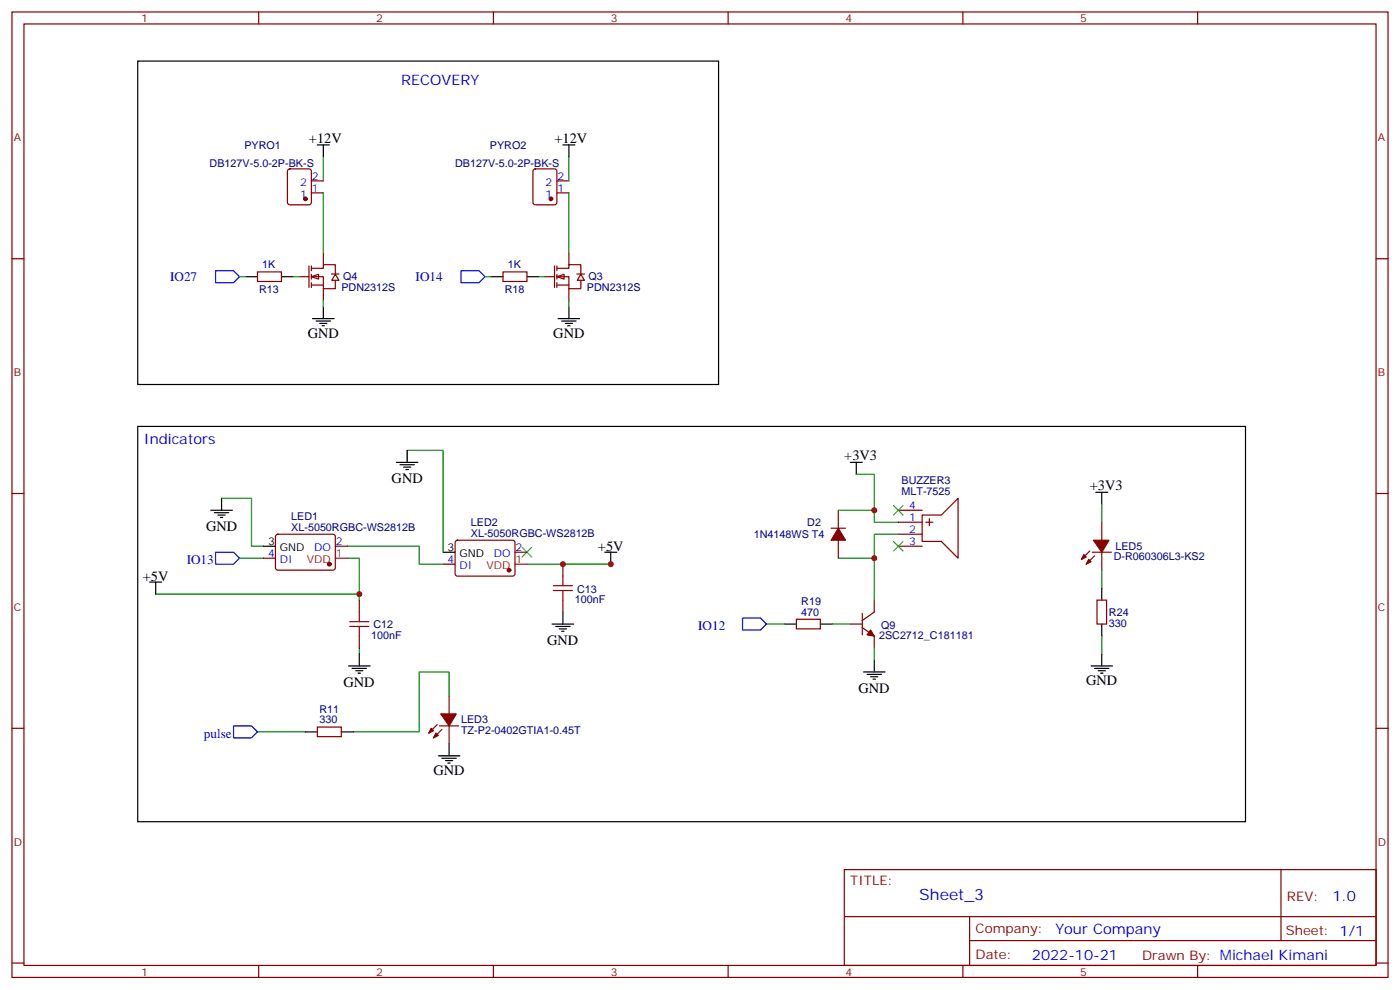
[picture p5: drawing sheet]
<svg xmlns="http://www.w3.org/2000/svg" width="412mm" height="292mm" viewBox="0 0 412 292" stroke-linecap="round" stroke-linejoin="round" font-family="sans-serif">
<g fill="none" stroke="#870000" stroke-width=".35">
<path d="M3.5 3.5h405.4v284.4h-405.4zM7.1 7.1h398.2v277.2h-398.2zM76.2 3.5v3.6M145.3 3.5v3.6M214.5 3.5v3.6M283.6 3.5v3.6M352.8 3.5v3.6M3.5 76.2h3.6M405.3 76.2h3.6M3.5 145.3h3.6M405.3 145.3h3.6M3.5 214.5h3.6"/>
<path d="M405.3 214.5h3.6M248.7 256.1h156.6v28.2h-156.6zM377.3 256.1v20.9M248.7 270h156.5M285.6 277h119.6M285.6 270v14.1M3.5 283.6h3.6M76.2 284.3v3.6M145.3 284.3v3.6M214.5 284.3v3.6M283.6 284.3v3.6M352.8 284.3v3.6"/>
<path d="M405.3 283.6h3.6"/>
</g>
<path d="M91.7 81.5l2.1-.7v1.4z" fill="#fff" stroke="#870000" stroke-width=".35"/>
<path d="M91 78.3v6.4M91.7 79h3.5v-1h3.6v2.8M91.7 78.3v1.4M95.2 74.4v3.6M88.2 81.5h2.8M91.7 81.5h3.5v3.5h3.6v-2.4M91.7 84h3.5M91.7 80.8v1.4M91.7 83.3v1.4M95.2 85v3.5M97.6 80.7h2.3M98.8 80.8l1 1.8h-2.1z" fill="none" stroke="#870000" stroke-width=".35"/>
<path d="M164 81.5l2.2-.7v1.4z" fill="#fff" stroke="#870000" stroke-width=".35"/>
<g fill="none" stroke="#870000" stroke-width=".35">
<path d="M84.9 49.9l.5-.2h5.6l.7 .5v9.4l-.4 .7h-5.9l-.7-.4v-9.5zM91.7 56.8h3.5M91.7 53.3h3.5M157.2 49.9l.5-.2h5.6l.7 .5v9.4l-.4 .7h-5.9l-.7-.4v-9.5zM164 56.8h3.6M164 53.3h3.6M163.3 78.3v6.4M164 79h3.6v-1h3.5v2.8M164 78.3v1.4M167.6 74.4v3.6M75.8 80.1h7.1v2.8h-7.1zM148.2 80.1h7v2.8h-7z"/>
<path d="M160.5 81.5h2.8M164 81.5h3.6v3.5h3.5v-2.4M164 84h3.6M164 80.8v1.4M164 83.3v1.4M167.6 85v3.5M169.9 80.7h2.3M171.1 80.8l1.1 1.8h-2.2zM81.4 157.5l.4-.2 16.5 .1 .5 .6-.1 9.5-.6 .4h-16.5l-.5-.7v-9.2zM134.3 159.3l.5-.2 16.5 .1 .4 .6-.1 9.5-.6 .4-16.5-.1-.4-.6v-9.2zM244.8 155.6h4.3M246.9 150.3v5.3"/>
<path d="M246.9 159.1v5.3M264.6 153.8h7M264.6 150.3h7M264.6 157.3h7M271.6 151.7h5.7l4.9-4.9v17.6l-4.9-4.9h-5.7zM272.7 153.8h2.1M273.8 152.8v2.1M324.6 153.8v5.3M77.6 164.4h3.5M98.8 160.9h3.5M105.8 176.7v3.6M130.5 166.2h3.6"/>
<path d="M151.7 162.6h3.5M165.8 166.2v3.5M165.8 176.7v3.6M257.5 176.7v3.6l-3.5 2.4M264.6 160.9h7M321 162.3l-2.4 2.4M321.7 162.6h5.7M322.4 163.7l-2.4 2.5M323.1 176.7h2.9v7.1h-2.9zM324.6 162.6v5.3M105.8 187.3v3.6M234.6 182.4h7.1v2.8h-7.1z"/>
<path d="M250.5 183.8h3.5M254 184.9l3.5 2.4v3.6M254 180.6v6.4M93.5 214.1h7v2.9h-7zM128.8 213.4l-2.5 2.5M129.5 213.8h5.6M130.2 214.8l-2.5 2.5M132.3 205v5.3M132.3 213.8v5.3"/>
</g>
<g fill="#870000" stroke="#870000" stroke-width=".35">
<path d="M246.9 155.6l2.2 3.5h-4.3z"/>
<path d="M256.5 185.6l1 1.7-2.1-.3z"/>
<path d="M129.8 210.3h4.6l-2.1 3.5z"/>
<path d="M127 214.5l.7 .7-1.4 .7z"/>
<path d="M128.4 215.9l.7 .7-1.4 .7z"/>
<path d="M320.7 164.7l.7 .8-1.4 .7z"/>
<path d="M319.3 163.3l.7 .7-1.4 .7z"/>
<path d="M322.1 159.1h4.6l-2.1 3.5z"/>
<circle cx="162.3" cy="58.6" r=".53"/>
<circle cx="90" cy="58.6" r=".53"/>
<circle cx="149.9" cy="167.9" r=".53"/>
<circle cx="97" cy="166.2" r=".53"/>
</g>
<g fill="none" stroke="#000" stroke-width=".35">
<path d="M40.6 18h171.1v95.2h-171.1zM93.5 42.7h3.5M95.2 42.7v3.5M165.8 42.7h3.5M167.6 42.7v3.5M72.3 81.5h3.5M82.9 81.5h3.5M92.1 93.8h6.3M93.1 94.5h4.3M94.2 95.2h2.1M94.9 96h.7M95.2 90.3v3.5"/>
<path d="M144.6 81.5h3.6M155.2 81.5h3.5M164.4 93.8h6.3M165.5 94.5h4.2M166.5 95.2h2.1M167.2 96h.7M167.6 90.3v3.5M40.6 125.6h326.3v116.4h-326.3zM116.8 136.2h6.3M117.8 136.9h4.3M118.9 137.6h2.1M119.6 138.3h.7"/>
<path d="M119.9 132.6v3.6M250.5 136.2h3.5M252.2 136.2v3.5M62.1 150.3h6.3M63.1 151h4.3M64.2 151.7h2.1M64.9 152.4h.7M65.3 146.8v3.5M322.8 145h3.5M324.6 145v3.5M44.1 171.4h3.5M45.9 171.4v3.6"/>
<path d="M77.6 160.9h3.5M130.5 162.6h3.6M178.2 162.6h3.5M179.9 162.6v3.6M324.6 173.2v3.5M102.7 196.1h6.3M103.7 196.8h4.2M104.8 197.6h2.1M105.5 198.3h.7M105.8 192.6v3.5M162.6 183.8h6.4M163.7 184.5h4.2"/>
<path d="M164.7 185.2h2.2M165.5 185.9h.7M165.8 180.3v3.5M231.1 183.8h3.5M241.7 183.8h3.5M254.4 197.9h6.3M255.4 198.6h4.2M256.5 199.3h2.1M257.5 194.4v3.5M321.4 196.1h6.3M322.4 196.8h4.3M323.5 197.6h2.1"/>
<path d="M324.2 198.3h.7M324.6 183.8v3.5M324.6 192.6v3.5M90 215.5h3.5M100.5 215.5h3.6M132.3 219.1v3.5M257.2 200h.7M129.1 222.6h6.4M130.2 223.3h4.2M131.2 224h2.1M131.9 224.7h.7"/>
</g>
<path d="M63.5 79.7h5.3l1.8 1.8-1.8 1.8h-5.3zM135.8 79.7h5.3l1.8 1.8-1.8 1.8h-5.3zM63.5 162.6h5.3l1.8 1.8-1.8 1.8h-5.3zM218.7 182h5.3l1.8 1.8-1.8 1.8h-5.3zM68.8 213.8h5.3l1.7 1.7-1.7 1.8h-5.3z" fill="none" stroke="#00f" stroke-width=".35"/>
<g fill="none" stroke="#008700" stroke-width=".35">
<path d="M95.2 46.2v7.1M95.2 56.8v17.6M167.6 46.2v7.1M167.6 56.8v17.6M70.6 81.5h1.7M86.4 81.5h1.8M95.2 88.5v1.8M142.9 81.5h1.7M158.7 81.5h1.8M167.6 88.5v1.8M119.9 132.6h10.6v30M252.2 139.7h5.3v14.1h7.1"/>
<path d="M65.3 146.8h8.8v14.1h3.5M246.9 150.3h10.6M264.6 157.3h-7.1v7.1M324.6 148.5v5.3M45.9 175h59.9M70.6 164.4h7M102.3 164.4h3.5v12.3M102.3 160.9h21.2v5.3h7M155.2 166.2h24.7M246.9 164.4h10.6v12.3M324.6 167.9v5.3M105.8 190.9v1.7"/>
<path d="M225.8 183.8h5.3M245.2 183.8h5.3M257.5 190.9v3.5M324.6 187.3v5.3M75.8 215.5h14.2M132.3 205v-7.1h-8.8v17.6h-19.4"/>
</g>
<path d="M263.2 148.9l2.8 2.8M263.2 159.5l2.8 2.8M266 148.9l-2.8 2.8M266 159.5l-2.8 2.8M153.8 161.2l2.8 2.8M156.6 161.2l-2.8 2.8" fill="none" stroke="#3c3" stroke-width=".35"/>
<path d="M163 173.9h5.6M163 172.5h5.6M165.8 169.7v2.8M165.8 173.9v2.8M103 184.5h5.7M103 183.1h5.7M105.8 180.3v2.8M105.8 184.5v2.8" fill="none" stroke="#a10000" stroke-width=".35"/>
<path d="M98.8 164.4h3.5M151.7 166.2h3.5" fill="none" stroke="#f00" stroke-width=".35"/>
<g fill="#c00">
<circle cx="105.8" cy="175" r=".88"/>
<circle cx="179.9" cy="166.2" r=".88"/>
<circle cx="257.5" cy="150.3" r=".88"/>
<circle cx="257.5" cy="164.4" r=".88"/>
<circle cx="165.8" cy="166.2" r=".88"/>
</g>
<text font-size="4.6" fill="#00f" x="270.8" y="265.1">Sheet_3</text>
<g font-size="4.2" fill="#00f">
<text x="118.2" y="25">RECOVERY</text>
<text x="42.3" y="130.9">Indicators</text>
<text x="392.5" y="265.4">1.0</text>
<text x="310.9" y="274.9">Your Company</text>
<text x="304" y="282.7">2022-10-21</text>
</g>
<g font-size="4.2">
<text x="91" y="42">+12V</text>
<text x="163.3" y="42">+12V</text>
<text x="90.7" y="99.5">GND</text>
<text x="163" y="99.5">GND</text>
<text x="248.7" y="135.5">+3V3</text>
<text x="115.4" y="142.2">GND</text>
<text x="321" y="144.3">+3V3</text>
<text x="60.7" y="156.4">GND</text>
<text x="176.1" y="162.3">+5V</text>
<text x="42.1" y="171.1">+5V</text>
<text x="161.2" y="190">GND</text>
<text x="101.2" y="202.3">GND</text>
<text x="320" y="201.8">GND</text>
<text x="252.9" y="204.1">GND</text>
<text x="127.7" y="228.2">GND</text>
</g>
<g font-size="3.9" fill="#00f">
<text x="50.1" y="82.8">IO27</text>
<text x="122.4" y="82.8">IO14</text>
<text x="55" y="166.2">IO13</text>
<text x="205.7" y="185.6">IO12</text>
<text x="60.1" y="217.3">pulse</text>
</g>
<g font-size="3.9" fill="#800">
<text x="250.5" y="260.7">TITLE:</text>
<text x="379.1" y="265.4">REV:</text>
<text x="287.4" y="274.9">Company:</text>
<text x="378.7" y="275.5">Sheet: 1/1</text>
<text x="287.4" y="282.6">Date:</text>
<text x="336.4" y="282.7">Drawn By: Michael Kimani</text>
</g>
<g font-size="3.2" fill="#800">
<text x="41.6" y="6.5">1</text>
<text x="110.8" y="6.5">2</text>
<text x="179.9" y="6.5">3</text>
<text x="249.1" y="6.5">4</text>
<text x="318.2" y="6.5">5</text>
<text x="4.1" y="41.6">A</text>
<text x="405.9" y="41.6">A</text>
<text x="4.1" y="110.8">B</text>
<text x="405.9" y="110.8">B</text>
<text x="4.1" y="179.9">C</text>
<text x="405.9" y="179.9">C</text>
<text x="4.1" y="249.1">D</text>
<text x="405.9" y="249.1">D</text>
<text x="41.6" y="287.3">1</text>
<text x="110.8" y="287.3">2</text>
<text x="179.9" y="287.3">3</text>
<text x="249.1" y="287.3">4</text>
<text x="318.2" y="287.3">5</text>
</g>
<g font-size="3.2" fill="#000080">
<text x="72" y="43.8">PYRO1</text>
<text x="144.3" y="43.8">PYRO2</text>
<text x="61.8" y="49.1">DB127V-5.0-2P-BK-S</text>
<text x="134.1" y="49.1">DB127V-5.0-2P-BK-S</text>
<text x="77.2" y="79">1K</text>
<text x="101" y="82.4">Q4</text>
<text x="149.6" y="79">1K</text>
<text x="173.4" y="82.4">Q3</text>
<text x="76.4" y="86.2">R13</text>
<text x="100.6" y="85.8">PDN2312S</text>
<text x="148.7" y="86.2">R18</text>
<text x="172.9" y="85.8">PDN2312S</text>
<text x="265.6" y="142.5">BUZZER3</text>
<text x="265.6" y="145.7">MLT-7525</text>
<text x="85.8" y="153.1">LED1</text>
<text x="138.7" y="154.9">LED2</text>
<text x="237.8" y="155">D2</text>
<text x="85.8" y="156.3">XL-5050RGBC-WS2812B</text>
<text x="138.7" y="158">XL-5050RGBC-WS2812B</text>
<text x="222" y="158.5">1N4148WS T4</text>
<text x="328.1" y="165">D-R060306L3-KS2</text>
<text x="328.6" y="162">LED5</text>
<text x="169.3" y="177.6">100nF</text>
<text x="170" y="174.5">C13</text>
<text x="236" y="178.2">R19</text>
<text x="110" y="185.1">C12</text>
<text x="236" y="181.3">470</text>
<text x="259.6" y="185.1">Q9</text>
<text x="326.7" y="184.6">330</text>
<text x="326.7" y="181.4">R24</text>
<text x="109.4" y="188.2">100nF</text>
<text x="258.9" y="188.2">2SC2712_C181181</text>
<text x="94.1" y="209.9">R11</text>
<text x="94.1" y="213.1">330</text>
<text x="135.8" y="213.1">LED3</text>
<text x="135.8" y="216.3">TZ-P2-0402GTIA1-0.45T</text>
</g>
<g font-size="3.2" fill="#00f">
<text x="91.9" y="52.9">2</text>
<text x="164.2" y="52.9">2</text>
<text x="88.4" y="58.2">1</text>
<text x="88.4" y="54.7">2</text>
<text x="91.9" y="56.4">1</text>
<text x="160.7" y="58.2">1</text>
<text x="160.7" y="54.7">2</text>
<text x="164.2" y="56.4">1</text>
<text x="267.9" y="149.9">4</text>
<text x="267.9" y="153.5">1</text>
<text x="99" y="160.5">2</text>
<text x="267.9" y="160.5">3</text>
<text x="267.9" y="157">2</text>
<text x="78.9" y="164">4</text>
<text x="82.4" y="165.8">DI</text>
<text x="92.5" y="162.3">DO</text>
<text x="131.9" y="165.8">4</text>
<text x="135.4" y="167.6">DI</text>
<text x="145.4" y="164">DO</text>
<text x="151.9" y="162.3">2</text>
</g>
<g font-size="3.2">
<text x="78.9" y="160.5">3</text>
<text x="82.4" y="162.3">GND</text>
<text x="131.9" y="162.3">3</text>
<text x="135.4" y="164">GND</text>
</g>
<g font-size="3.2" fill="#f00">
<text x="90.4" y="165.8">VDD</text>
<text x="99" y="164">1</text>
<text x="143.3" y="167.6">VDD</text>
<text x="151.9" y="165.8">1</text>
</g>
</svg>
